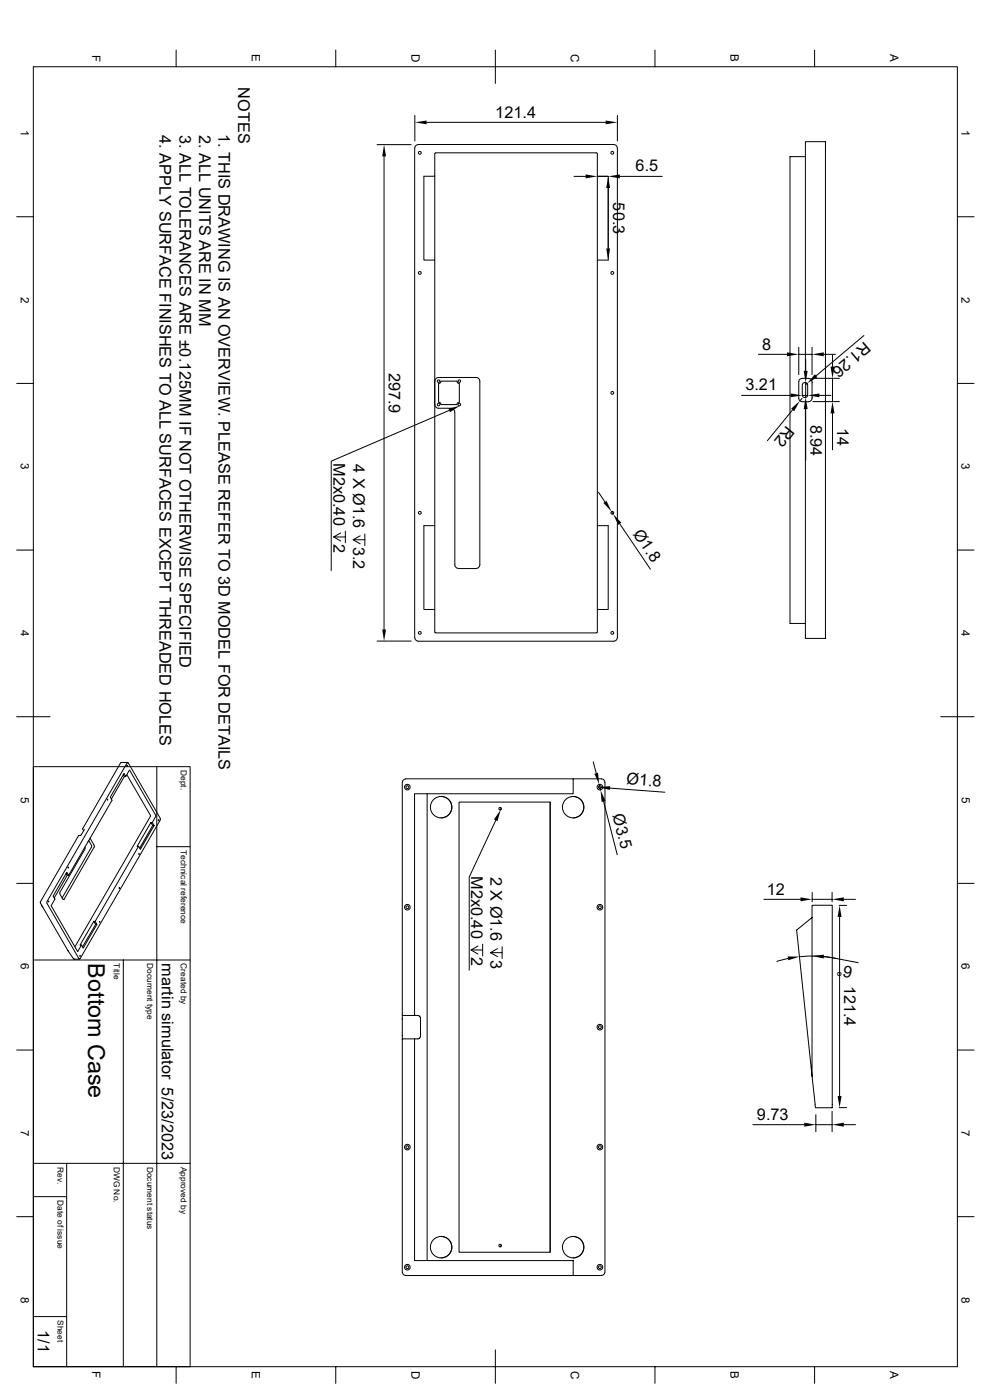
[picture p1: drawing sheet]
<svg xmlns="http://www.w3.org/2000/svg" width="297mm" height="420mm" viewBox="0 0 297 420" stroke-linecap="round" stroke-linejoin="round" font-family="sans-serif">
<g fill="none" stroke="#000" stroke-width=".3">
<path d="M52.8 15v5M100.6 15v5M148.5 15v10M196.3 15v5M244.1 15v5M10 20h276.9v390h-276.9zM124.3 34.6v7.7M127.8 36.7h53.7M185 34.6v7.7M113 43.4h10.2M115.1 46.9v141.9M127 52.9h3.3v25.1h-3.3z"/>
<path d="M130.3 46.1v6.8M130.3 46.1l.3-.3 48.3 .1 .1 7h3.3M172 52.9h3.5M179 52.9h3.3v25.1h-3.3zM182.3 56.4v18.1M185 44.4l-.1-.5-.9-.6-58.7 .1-.7 .3-.3 .7 .2 147.4 .8 .5 58.7 .1 .7-.4 .3-.7M185 44.4v146.9M185.8 52.9h12.7M241.4 47h-4.6v140h4.6M241.5 42.5v71M241.5 42.5h5.9v149h-5.9M5 65h5"/>
<path d="M130.3 78v79.7M179 78v79.7M286.9 65h5M5 115h5M130.3 114.3l.2-.5 .4-.4 .5-.2h11.3l.6 .2 .5 .6v55.4l-.1 .6-.7 .5-5.6 .1-.5-.2-.5-.7-.1-46.1-.2-.5-.6-.5-4.6-.3-.4-.4-.2-.5M131.4 115.1l.6-.2 .2-.6h4.7l.3 .6 .5 .2v5.5l-.7 .4-.1 .4h-4.7l-.1-.4-.7-.4zM222.2 118.6h14.7M227.3 106.3h8.6M239.4 104.2v8.2M239.4 106.3h4M240.4 119.5l-.7 .8M240.5 115.4v3.2h1.6v-3.2"/>
<path d="M240.5 115.4a.77 .77 0 0 1 .8-.7 .77 .77 0 0 1 .7 .7M240.5 118.6l.2 .4 .4 .2M241.1 119.3h.3M241.5 107.8v3.5M241.5 114.8v4.4M241.9 115l-.5 .4M242 118.6l-.1 .4-.5 .2M243.4 104.2v8.2M243.5 114.8h.1M243.5 119.2h.1M243.6 113.5h8M245.6 118.6h3.4"/>
<path d="M246.9 106.3h3.5M249.5 106.5v3.5M249.5 113.5v7M258.9 100.7l-14.3 12M286.9 115h5M134.7 123.1l-35.4 15.2v32.9M237.5 123l-7.5 9.2M240.4 120.5l-.7-.3-.3-.7v-5l.3-.7a3.6 3.6 0 0 1 3.2-.1l.5 .8v5l-.5 .9-.5 .1M240.4 120.5h2M241.5 122.7v15.4M241.5 120.5v71M243.6 120.5h8"/>
<path d="M249.5 124v11M102.1 159.9l-2.1 1.2h3.5M103.5 159.3v3.6M127 157.7h3.3v25.1h-3.3zM179 157.7h3.3v25.1h-3.3zM179.4 147.7l1.9 2.9M183.3 153.5l.5 .7M185.7 157.1l9.2 13.7M5 165h5M100 161.1l2.1 1.2M105.8 161.9l2.1 1.3M107.9 160.7l-2.1 1.2h3.5"/>
<path d="M109.3 160.2v3.5M286.9 165h5M113 192.3h10.2M130.3 182.8v6.8M130.3 189.6l.3 .2M130.6 189.9h48.2M179 182.8v6.9l-.2 .1M5 215h10M281.9 215h10M10 230h47v180M32.2 239.8v.3zM37 232.4l.3 .6-3.9 6.7"/>
<path d="M37.3 233h.4l-.5-1-4.1 7.1 .5 1-13 22.5M37.7 233l1.2-1.9 7.8 13.6-1.1 2.1M38 232.4l7.1 12.4-22.7 39.3M38.1 229.6v.3zM38.1 228.9h.3M38.1 228.9l-24 41.5M38.3 228.7l-2.1 .2-11.4 19.7 .3 .6M38.4 228.9l9.6 16.6v.5M47 230v180M120.6 234.7v146.9M121.6 233.7l-.7 .3-.3 .7M121.6 233.6h58.7"/>
<path d="M128 238.1h-3.8l.1 66.5M132.2 238.9a3.2 3.2 0 0 1 3.2 3.2 3.2 3.2 0 0 1-3.2 3.3M171.7 238.9a3.2 3.2 0 0 1 3.3 3.2 3.2 3.2 0 0 1-3.3 3.3M171.8 233.7v4.4h-43.8v140.1h43.8v4.4M177.8 228.6l.9 3.3M179.6 235.3l.4 1.7M180.3 233.7l.5 .1 .5 .9M181.3 234.7v146.9M182.8 236.4l16.5 1.3M23.5 250.7l-11.4 19.9 8.3 14.6M23.6 250.7h.1M25.2 248.8l-.8 1.6-.8 .3"/>
<path d="M25.5 254.1l-.1 .5M25.5 254.7l-7.6 13.1 .9 1.9M26.5 252.4l-.2 .2M26.6 252.1l.9 1.9-8.9 15.4M27 251.5l1.3 2.5-9.1 15.7h-.3M41.5 253.9l-13 22.5M41.6 256.1l.1 .3zM45.2 246.8h.4l.6 .9h-.4M46.2 247.7l-4.1 7.1-.6-.9h-.4l4.1-7.1 .6 .9-3.9 6.7M47 254h10M47.5 245.9v.3zM48 246l-24 41.6"/>
<path d="M137.6 240.6h27.3v135.1h-27.3zM148.6 246.1l-8 17v27.9M149.9 242.2l.3 .4-.3 .4M164.8 240.6v135.1M180.9 240.4l4.1 16M5 265h5M12.4 271.6l.4 .5M14.1 270.5v.5l9.6 16.6M14.5 270.3l.1 .3zM19.8 262l.4 .6-3.9 6.8M20.2 262.6h.4l-.6-.9-4.1 7.1 .6 .9-1.1 2 7.8 13.7 1.2-1.9M20.4 260.1v.3z"/>
<path d="M28.1 276.4h.4l.5 .9h-.3M29 277.3l-4.1 7.1-.5-.9h-.4l4.1-7.1 .6 .9-4 6.8M29.8 276.4l.1 .3zM35.7 266.3l.1 .3zM228.9 269.8h11M243.4 271.7v51.1l-4.6-43.8 4.6-3.7M243.4 267.7v2.8M243.4 269.8h6M243.5 271.6l-.1 .1M243.5 271.6h5.9v60.7l-5-.2M249.4 267.7v2.8M251.5 271.6h2.2"/>
<path d="M251.6 275.1v53.7M252.9 269.8h3.5M286.9 265h5M10 288h47M20.4 285.2h.1M20.4 285.2l1.7 2.5h1.7M23.7 287.6h.3M24 286.6v.3zM37 288v122M141.2 285l2.1 1.2M143.3 283.8l-2.1 1.2h3.5M144.7 283.3v3.5"/>
<path d="M147 285.8l2.1 1.2M149.1 284.6l-2.1 1.2h3.5M150.5 284v3.5M236.2 287.5l-3.4 .9M239.6 287a33.7 33.7 0 0 1 10.8 .5M246.9 287l3.5 .5M250.4 287.5l6.8 1.3M5 315h5M120.6 304.5l4.7 .1 .7 .8v5.5l-.1 .4-.6 .4-4.7 .1M124.3 311.7l-.1 66.5h3.8M286.9 315h5M225.6 337.4h15.4"/>
<path d="M243.5 322.8h-.1l1 9.4M244.5 334.4v5.1M244.5 337.4h4.9M249.4 333.4v6.1M251.5 332.3h2.2M252.9 337.4h3.5M10 359h10M10 349h47M20 349v61M5 365h5M132.2 370.9a3.2 3.2 0 0 1 3.2 3.2 3.2 3.2 0 0 1-3.2 3.3M149.9 373.3l.3 .4-.3 .4"/>
<path d="M171.7 370.9a3.2 3.2 0 0 1 3.3 3.2 3.2 3.2 0 0 1-3.3 3.3M286.9 365h5M10 395h10M120.6 381.6l.5 .9 .5 .1M180.3 382.7h-58.7M181.3 381.6l-.5 .9-.5 .1M52.8 410v5M100.6 410v5M148.5 405v10M196.3 410v5M244.1 410v5"/>
<circle cx="125.8" cy="45.8" r=".43"/>
<circle cx="183.5" cy="45.8" r=".43"/>
<circle cx="125.8" cy="81.9" r=".43"/>
<circle cx="183.5" cy="81.9" r=".43"/>
<circle cx="131.4" cy="114.3" r=".39"/>
<circle cx="137.7" cy="114.3" r=".39"/>
<circle cx="183.5" cy="117.9" r=".43"/>
<circle cx="131.4" cy="121.4" r=".39"/>
<circle cx="137.7" cy="121.4" r=".39"/>
<circle cx="125.8" cy="153.8" r=".43"/>
<circle cx="183.5" cy="153.8" r=".43"/>
<circle cx="125.8" cy="189.9" r=".43"/>
<circle cx="183.5" cy="189.9" r=".43"/>
<circle cx="122.1" cy="236.1" r=".85"/>
<circle cx="122.1" cy="236.1" r=".43"/>
<circle cx="179.8" cy="236.1" r=".85"/>
<circle cx="179.8" cy="236.1" r=".43"/>
<circle cx="132.2" cy="242.1" r="3.2"/>
<circle cx="149.9" cy="242.6" r=".39"/>
<circle cx="171.8" cy="242.1" r="3.2"/>
<circle cx="122.1" cy="272.2" r=".85"/>
<circle cx="122.1" cy="272.2" r=".43"/>
<circle cx="179.8" cy="272.2" r=".85"/>
<circle cx="179.8" cy="272.2" r=".43"/>
<circle cx="179.8" cy="308.1" r=".85"/>
<circle cx="179.8" cy="308.1" r=".43"/>
<circle cx="122.1" cy="344.1" r=".85"/>
<circle cx="122.1" cy="344.1" r=".43"/>
<circle cx="179.8" cy="344.1" r=".85"/>
<circle cx="179.8" cy="344.1" r=".43"/>
<circle cx="132.2" cy="374.1" r="3.2"/>
<circle cx="149.9" cy="373.7" r=".39"/>
<circle cx="171.8" cy="374.1" r="3.2"/>
<circle cx="122.1" cy="380.2" r=".85"/>
<circle cx="122.1" cy="380.2" r=".43"/>
<circle cx="179.8" cy="380.2" r=".85"/>
<circle cx="179.8" cy="380.2" r=".43"/>
</g>
<g fill="#000">
<path d="M124.3 36.7l3.5-.5v1.1zM181.5 36.2l3.5 .5-3.5 .6zM115.1 43.4l.6 3.5h-1.1zM175.5 52.3l3.5 .6-3.5 .6zM182.3 52.9l.5 3.5h-1.1zM182.3 52.9l3.5-.6v1.2zM181.7 74.5h1.1l-.5 3.6zM235.9 105.7l3.5 .6-3.5 .6zM236.9 118l3.6 .6-3.6 .6zM240.9 111.3h1.2l-.6 3.5zM244.2 112.3l.8 .9-3.1 1.8zM242.1 118.6l3.5-.6v1.2z"/>
<path d="M243.4 106.3l3.5-.6v1.2zM248.9 110h1.2l-.6 3.5zM134.4 122.6l3.5-.9-3 2zM237.1 122.6l2.6-2.3-1.7 3.1zM241.5 119.2l.6 3.5h-1.2zM249.5 120.5l.6 3.5h-1.2zM180.8 150.9l1-.7 1.5 3.3zM183.8 154.2l2.4 2.6-.9 .6zM114.6 188.8h1.1l-.6 3.5zM178.1 232.1l1.1-.3 .4 3.5zM179.3 236.1l3.6-.3-.1 1.2zM150.1 242.9l-1 3.4-1.1-.5z"/>
<path d="M180 237l1.4 3.3-1.1 .3zM239.9 269.2l3.5 .6-3.5 .6zM251.6 271.6l.6 3.5h-1.2zM249.4 269.8l3.5-.6v1.2zM236.1 286.9l3.5 .1-3.3 1.1zM243.4 286.8l3.5-.4v1.1zM241 336.8l3.5 .6-3.5 .6zM251 328.8h1.2l-.6 3.5zM249.4 337.4l3.5-.6v1.2z"/>
</g>
<text font-size="7" x="26.5" y="289" transform="rotate(90 26.5 289)">Bottom Case</text>
<g font-size="4.9">
<text x="71.4" y="26.2" transform="rotate(90 71.4 26.2)">NOTES</text>
<text x="148.4" y="35.3">121.4</text>
<text x="47.8" y="40.6" transform="rotate(90 47.8 40.6)">4. APPLY SURFACE FINISHES TO ALL SURFACES EXCEPT THREADED HOLES</text>
<text x="53.8" y="40.4" transform="rotate(90 53.8 40.4)">3. ALL TOLERANCES ARE ±0.125MM IF NOT OTHERWISE SPECIFIED</text>
<text x="59.6" y="40.5" transform="rotate(90 59.6 40.5)">2. ALL UNITS ARE IN MM</text>
<text x="65.5" y="40.1" transform="rotate(90 65.5 40.1)">1. THIS DRAWING IS AN OVERVIEW. PLEASE REFER TO 3D MODEL FOR DETAILS</text>
<text x="190.5" y="51.4">6.5</text>
<text x="183.7" y="60.7" transform="rotate(90 183.7 60.7)">50.3</text>
<text x="228.5" y="104.9">8</text>
<text x="259.1" y="102.4" transform="rotate(140 259.1 102.4)">R1.26</text>
<text x="116.6" y="111.8" transform="rotate(90 116.6 111.8)">297.9</text>
<text x="223.4" y="117.1">3.21</text>
<text x="235.8" y="127.4" transform="rotate(129 235.8 127.4)">R2</text>
<text x="242.9" y="127.4" transform="rotate(90 242.9 127.4)">8.94</text>
<text x="250.9" y="128.4" transform="rotate(90 250.9 128.4)">14</text>
<text x="100" y="138.9" transform="rotate(90 100 138.9)">M2x0.40</text>
<text x="105.8" y="139.2" transform="rotate(90 105.8 139.2)">4 X Ø1.6</text>
<text x="189.6" y="160.1" transform="rotate(56 189.6 160.1)">Ø1.8</text>
<text x="100" y="163.2" transform="rotate(90 100 163.2)">2</text>
<text x="105.8" y="164" transform="rotate(90 105.8 164)">3.2</text>
<text x="187.6" y="235.2" transform="rotate(4 187.6 235.2)">Ø1.8</text>
<text x="183.6" y="244.6" transform="rotate(76 183.6 244.6)">Ø3.5</text>
<text x="141.2" y="262.8" transform="rotate(90 141.2 262.8)">M2x0.40</text>
<text x="147" y="263" transform="rotate(90 147 263)">2 X Ø1.6</text>
<text x="229.8" y="268.4">12</text>
<text x="141.2" y="287.1" transform="rotate(90 141.2 287.1)">2</text>
<text x="147" y="287.9" transform="rotate(90 147 287.9)">3</text>
<text x="48.5" y="289" transform="rotate(90 48.5 289)">martin simulator 5/23/2023</text>
<text x="255.7" y="290" transform="rotate(-169 255.7 290)">6°</text>
<text x="253" y="295.7" transform="rotate(90 253 295.7)">121.4</text>
<text x="226.9" y="335.9">9.73</text>
<text x="11.3" y="399.1" transform="rotate(90 11.3 399.1)">1/1</text>
</g>
<g font-size="3.5">
<text x="27.6" y="16.5" transform="rotate(90 27.6 16.5)">F</text>
<text x="75.5" y="16.3" transform="rotate(90 75.5 16.3)">E</text>
<text x="123.3" y="16.3" transform="rotate(90 123.3 16.3)">D</text>
<text x="171.1" y="16.3" transform="rotate(90 171.1 16.3)">C</text>
<text x="218.9" y="16.3" transform="rotate(90 218.9 16.3)">B</text>
<text x="266.8" y="16.3" transform="rotate(90 266.8 16.3)">A</text>
<text x="6.2" y="39" transform="rotate(90 6.2 39)">1</text>
<text x="288.2" y="39" transform="rotate(90 288.2 39)">1</text>
<text x="6.2" y="89" transform="rotate(90 6.2 89)">2</text>
<text x="288.2" y="89" transform="rotate(90 288.2 89)">2</text>
<text x="6.3" y="139" transform="rotate(90 6.3 139)">3</text>
<text x="288.2" y="139" transform="rotate(90 288.2 139)">3</text>
<text x="6.2" y="189" transform="rotate(90 6.2 189)">4</text>
<text x="288.2" y="189" transform="rotate(90 288.2 189)">4</text>
<text x="6.3" y="239" transform="rotate(90 6.3 239)">5</text>
<text x="288.2" y="239" transform="rotate(90 288.2 239)">5</text>
<text x="6.3" y="289" transform="rotate(90 6.3 289)">6</text>
<text x="288.2" y="289" transform="rotate(90 288.2 289)">6</text>
<text x="6.3" y="339" transform="rotate(90 6.3 339)">7</text>
<text x="288.2" y="339" transform="rotate(90 288.2 339)">7</text>
<text x="6.3" y="389" transform="rotate(90 6.3 389)">8</text>
<text x="288.2" y="389" transform="rotate(90 288.2 389)">8</text>
<text x="27.6" y="411.4" transform="rotate(90 27.6 411.4)">F</text>
<text x="75.5" y="411.3" transform="rotate(90 75.5 411.3)">E</text>
<text x="123.3" y="411.2" transform="rotate(90 123.3 411.2)">D</text>
<text x="171.1" y="411.2" transform="rotate(90 171.1 411.2)">C</text>
<text x="218.9" y="411.3" transform="rotate(90 218.9 411.3)">B</text>
<text x="266.8" y="411.3" transform="rotate(90 266.8 411.3)">A</text>
</g>
<g font-size="2.5">
<text x="54.2" y="231" transform="rotate(90 54.2 231)">Dept.</text>
<text x="54.2" y="255" transform="rotate(90 54.2 255)">Technical reference</text>
<text x="34.2" y="289" transform="rotate(90 34.2 289)">Title</text>
<text x="44.2" y="289" transform="rotate(90 44.2 289)">Document type</text>
<text x="54.2" y="289" transform="rotate(90 54.2 289)">Created by</text>
<text x="17.2" y="350" transform="rotate(90 17.2 350)">Rev.</text>
<text x="34.2" y="350" transform="rotate(90 34.2 350)">DWG No.</text>
<text x="44.2" y="350" transform="rotate(90 44.2 350)">Document status</text>
<text x="54.2" y="350" transform="rotate(90 54.2 350)">Approved by</text>
<text x="17.2" y="360" transform="rotate(90 17.2 360)">Date of issue</text>
<text x="17.2" y="396" transform="rotate(90 17.2 396)">Sheet</text>
</g>
</svg>
